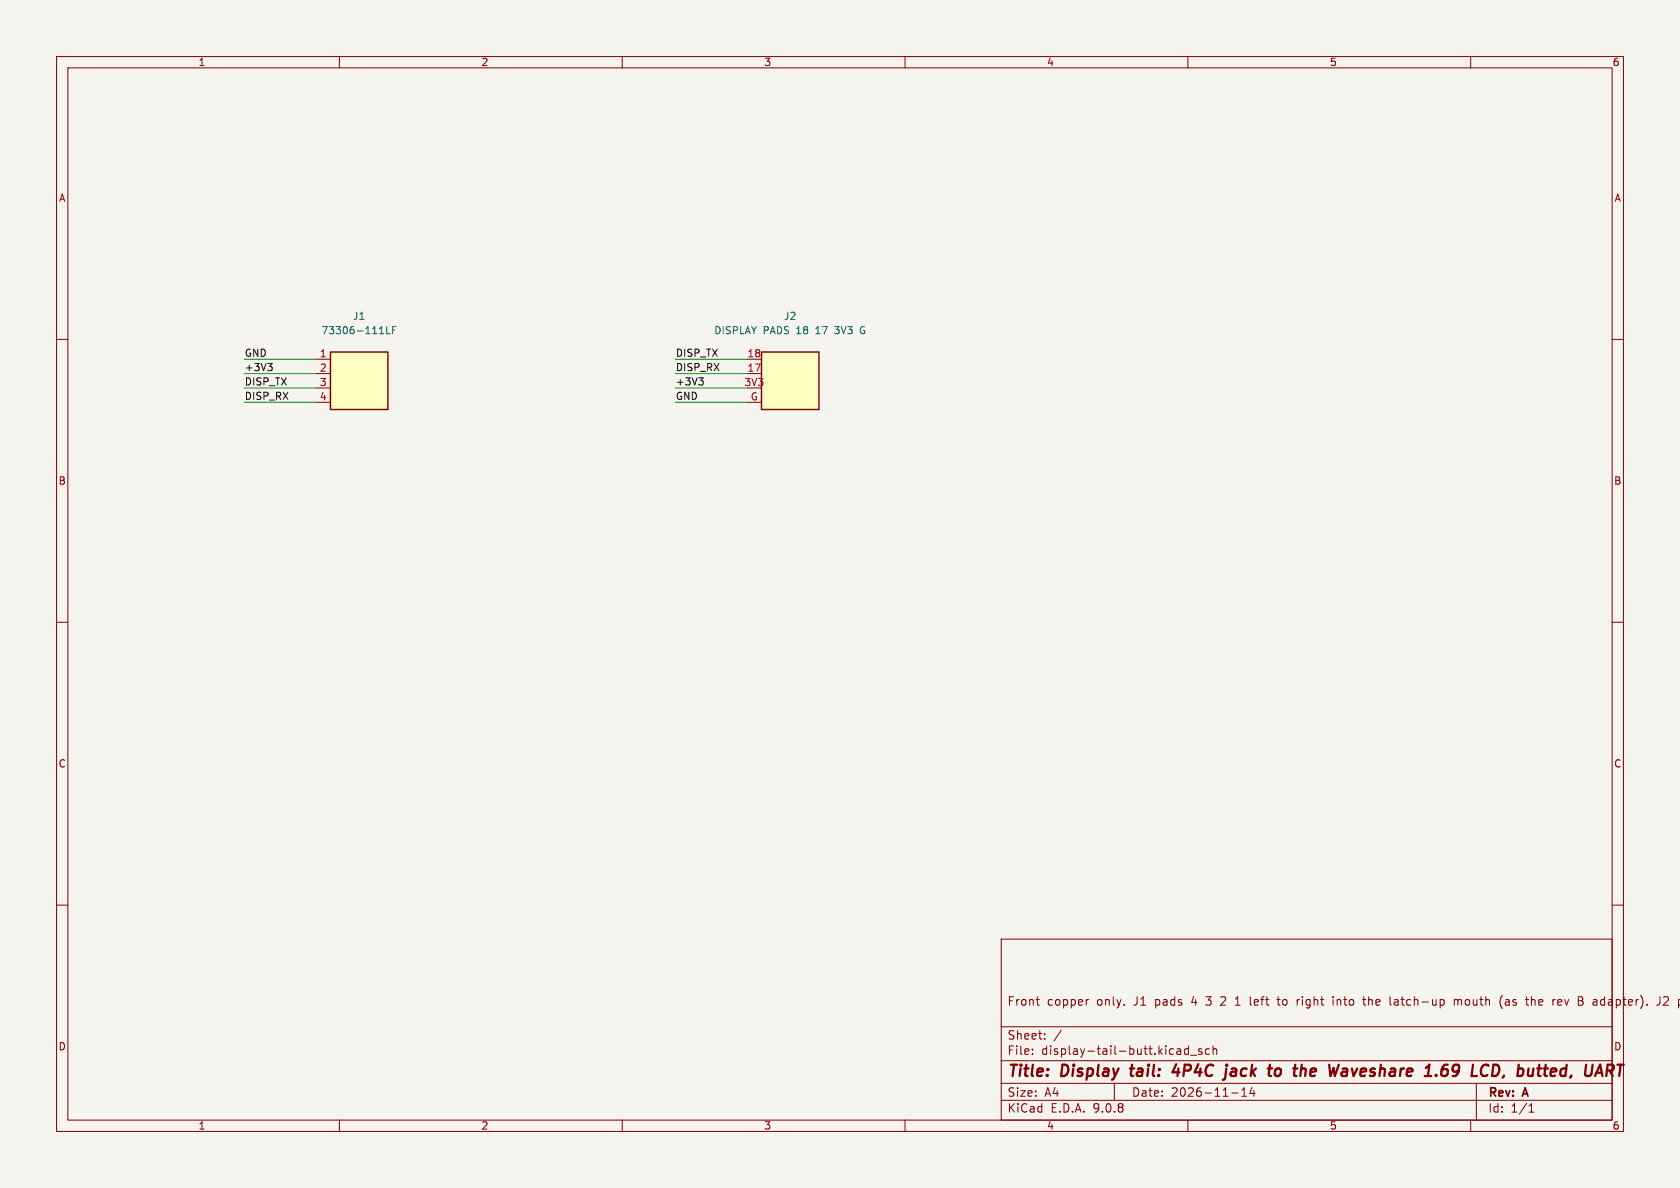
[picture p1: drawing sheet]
<svg xmlns="http://www.w3.org/2000/svg" width="297mm" height="210mm" viewBox="0 0 297 210" stroke-linecap="round" stroke-linejoin="round" font-family="sans-serif">
<path d="M0 0h297v210h-297z" fill="#f5f4ef" stroke="#f5f4ef" stroke-width=".18"/>
<g fill="none" stroke="#840000" stroke-width=".18">
<path d="M10 10h277v190h-277zM12 12h273v186h-273zM60 10v2M110 10v2M160 10v2M210 10v2M260 10v2M10 60h2M285 60h2M10 110h2M285 110h2M10 160h2"/>
<path d="M177 166h108v32h-108zM183.2 176.7h.5M183.5 177.6l.2 .1M192.5 176.7l-.3 .1M215.9 176.3h-.1M216.6 176.8l-.9 .9h1M218.4 177.7h.8M218.8 176.2l-.4 .4M221 176.2v1.3l.2 .2M225.7 176.7h.6M226 176.2v1.3l.3 .2M229.7 176.7l-.2 .1"/>
<path d="M235.7 176.2v.1M235.7 176.7v1M236.4 176.7v1M236.6 176.7l-.2 .1M240.9 176.7h.6M241.1 177.5l.4 .2M242 176.2v1.5M242 176.8h.1M247 176.7l-.5 .1M247 177.1h-.3a.29 .29 0 0 0-.2 .3 .29 .29 0 0 0 .2 .3h.3M257.1 176.8l.4-.1 .2 .2M257.1 176.7v1"/>
<path d="M257.7 176.9l.3-.2 .3 .1 .1 .9M257.7 176.9v.8M265.4 178l.2 .3M265.6 176l-.2 .3M266.2 176.8h.5M266.7 177.1h-.4a.29 .29 0 0 0-.2 .3 .29 .29 0 0 0 .2 .3h.4M270.7 176.8l.3-.1 .3 .1 .1 .9M275.6 176.7l.4 .1 .1 .3-.7 .1M276 177.6l-.4 .1M285 160h2M293.5 176.2v1.1l-.3 .3M294.1 176.3l.6-.1 .2 .1 .1 .3-1 1.1h1"/>
<path d="M60 198v2M110 198v2M160 198v2M177 194.5h108M177 191.5h108M177 187.5h108M177 181.5h108M182.5 186.3v.1M182.5 185.5v.1M184.7 183.6v.1M184.7 182.8v.1M187.6 182.1l-1.3 2"/>
<path d="M197 191.5v3M208.5 185.4l.2 .2v.8M208.7 186.3l-.5 .1M208.7 185.8h-.5M210 198v2M210.1 185.5l-.4-.1-.3 .3v.4l.1 .2h.6M210.1 184.9v1.5M210.5 186.5h1.1M212.5 185.5l-.4-.1-.2 .2 .1 .2 .5 .2v.3h-.6M213.8 185.5l-.4-.1-.3 .3v.4l.1 .2h.6M214.5 185.5l.2-.1 .3 .1 .1 .9M214.5 184.9v1.5"/>
<path d="M217.7 193.2h1.2M219.5 193.8h.9M219.5 192.7l.5-.4v1.5M221.3 192.2l-.3 1.1h.9M221.7 192.8v1M260 198v2M261 191.5v6.5M270.3 196.6h.9M270.3 195.5l.4-.4v1.5"/>
</g>
<g fill="none" stroke="#840000" stroke-width=".4">
<path d="M199.8 188.9h.7M200.1 188.2l-.2 1.7 .3 .3M207.9 188.1l-.6 1.4h1.2M208.3 188.9l-.1 1.3M218.3 188.9l-.6 .1M218.3 189.4h-.4a.4 .4 0 0 0-.4 .4 .4 .4 0 0 0 .3 .4h.5M225.6 189a.5 .5 0 0 1 .9 .3l-.1 .5a.62 .62 0 0 1-.7 .4M232.4 188.9l-.6 .1-.2 .9 .3 .3h.4M232.6 189.4l-.9 .1M237.9 188.9l.3 .3-.1 1M238.1 190.1l-.2 .1M238.2 189.4h-.2"/>
<path d="M239 188.9l.3 1.3M255.3 189h.3l.4 .4-.1 .4-.4 .4M255.6 188.2h.3M256.8 190.2h.4M257.3 188.2l-.5 .4v.5l.3 .3h.4M264 188.2h.5a1.08 1.08 0 0 1 .6 1.1 1.08 1.08 0 0 1-.8 .9h-.5M265.9 190.2l-.3 .3M274.9 188.9l-.6 .1-.2 .9 .2 .3h.4M275.1 189.4l-1 .1M285.9 188.2h1.2M286.5 188.2l-.2 2"/>
</g>
<path d="M134.6 62.2h10.2v10.2h-10.2z" fill="#ffffc2"/>
<path d="M134.6 62.2h10.2v10.2h-10.2z" fill="none" stroke="#840000" stroke-width=".25"/>
<path d="M132.1 63.5h2.5M132.1 66h2.5M132.1 71.1h2.5" fill="none" stroke="#840000" stroke-width=".18"/>
<path d="M152.3 57.8l-.2 .5 .2 .6" fill="none" stroke="#006464" stroke-width=".18"/>
<path d="M58.4 62.2h10.2v10.2h-10.2z" fill="#ffffc2"/>
<path d="M58.4 62.2h10.2v10.2h-10.2z" fill="none" stroke="#840000" stroke-width=".25"/>
<path d="M55.9 63.5h2.5M55.9 66h2.5M55.9 68.6h2.5M55.9 71.1h2.5" fill="none" stroke="#840000" stroke-width=".18"/>
<path d="M67.1 59h.7M68.4 57.7v1.3h.6M69.4 58.3h.4M70 57.7h-.6v1.3" fill="none" stroke="#006464" stroke-width=".18"/>
<path d="M47.3 64.3h.8l-.4 .4M47.9 64.7l.2 .3v.3l-.2 .2M123.5 66.8h.8l-.4 .5M124.1 67.3l.2 .2v.3l-.2 .3" fill="none" stroke="#0f0f0f" stroke-width=".18"/>
<path d="M43.2 66h12.7M43.2 68.6h12.7M43.2 71.1h12.7M43.2 63.5h12.7M119.4 66h12.7M119.4 68.6h12.7M119.4 71.1h12.7M119.4 63.5h12.7" fill="none" stroke="#009600" stroke-width=".18"/>
<g font-size="2.8" fill="#840000">
<text x="178" y="190.9">Title:</text>
<text x="187.7" y="190.9">Display</text>
<text x="200.7" y="190.9">tail:</text>
<text x="209" y="190.9">4P4C</text>
<text x="219.1" y="190.9">jack</text>
<text x="227.5" y="190.9">to</text>
<text x="232.8" y="190.9">the</text>
<text x="239.8" y="190.9">Waveshare</text>
<text x="257.6" y="190.9">1.69</text>
<text x="266.6" y="190.9">LCD,</text>
<text x="275.5" y="190.9">butted,</text>
</g>
<g font-size="2.1" fill="#840000">
<text x="178" y="178">Front</text>
<text x="185.1" y="178">copper</text>
<text x="194" y="178">only.</text>
<text x="200.6" y="178">J1</text>
<text x="204.5" y="178">pads</text>
<text x="211.1" y="178">4</text>
<text x="213.8" y="178">3</text>
<text x="216.5" y="178">2</text>
<text x="219.3" y="178">1</text>
<text x="222" y="178">left</text>
<text x="227.1" y="178">to</text>
<text x="230.6" y="178">right</text>
<text x="237.1" y="178">into</text>
<text x="242.7" y="178">the</text>
<text x="247.5" y="178">latch-up</text>
<text x="259" y="178">mouth</text>
<text x="267.2" y="178">(as</text>
<text x="272.1" y="178">the</text>
<text x="276.9" y="178">rev</text>
<text x="281.6" y="178">B adapter).</text>
<text x="295.9" y="178">J2</text>
<text x="178" y="184">Sheet:</text>
<text x="178" y="186.7">File:</text>
<text x="184.1" y="186.7">display-tail-butt.kicad_sch</text>
<text x="178" y="196.9">KiCad</text>
<text x="178" y="194.1">Size:</text>
<text x="184.7" y="194.1">A4</text>
<text x="185.7" y="196.9">E.D.A.</text>
<text x="193.3" y="196.9">9.0.8</text>
<text x="200" y="194.1">Date:</text>
<text x="207" y="194.1">2026-11-14</text>
<text x="263" y="194.3">Rev:</text>
<text x="263" y="196.9">Id:</text>
<text x="267.1" y="196.9">1/1</text>
<text x="269.4" y="194.3">A</text>
</g>
<g font-size="1.8" fill="#840000">
<text x="35" y="11.9">1</text>
<text x="85" y="11.9">2</text>
<text x="135" y="11.9">3</text>
<text x="185" y="11.9">4</text>
<text x="235" y="11.9">5</text>
<text x="285" y="11.9">6</text>
<text x="10.3" y="35.9">A</text>
<text x="285.3" y="35.9">A</text>
<text x="10.3" y="85.9">B</text>
<text x="285.3" y="85.9">B</text>
<text x="10.3" y="135.9">C</text>
<text x="285.3" y="135.9">C</text>
<text x="10.3" y="185.9">D</text>
<text x="285.3" y="185.9">D</text>
<text x="35" y="199.9">1</text>
<text x="85" y="199.9">2</text>
<text x="135" y="199.9">3</text>
<text x="185" y="199.9">4</text>
<text x="235" y="199.9">5</text>
<text x="285" y="199.9">6</text>
</g>
<g font-size="1.8" fill="#006464">
<text x="56.7" y="59.3">73306-111LF</text>
<text x="62.3" y="56.7">J1</text>
<text x="126.2" y="59.3">DISPLAY</text>
<text x="134.9" y="59.3">PADS 18</text>
<text x="138.5" y="56.7">J2</text>
<text x="144.5" y="59.3">17</text>
<text x="148.1" y="59.3">3V3</text>
<text x="152.8" y="59.3">G</text>
</g>
<g font-size="1.8" fill="#0f0f0f">
<text x="43.2" y="63.2">GND</text>
<text x="43.2" y="65.7">+3V3</text>
<text x="119.4" y="63.2">DISP_TX</text>
<text x="119.4" y="65.7">DISP_RX</text>
<text x="43.2" y="70.8">DISP_RX</text>
<text x="43.2" y="68.2">DISP_TX</text>
<text x="119.4" y="70.8">GND</text>
<text x="119.4" y="68.2">+3V3</text>
</g>
<g font-size="1.8" fill="#a90000">
<text x="56.4" y="63.2">1</text>
<text x="56.4" y="65.8">2</text>
<text x="132" y="63.2">18</text>
<text x="132" y="65.8">17</text>
<text x="56.4" y="68.3">3</text>
<text x="56.4" y="70.9">4</text>
<text x="131.5" y="68.3">3V3</text>
<text x="132.6" y="70.9">G</text>
</g>
</svg>
